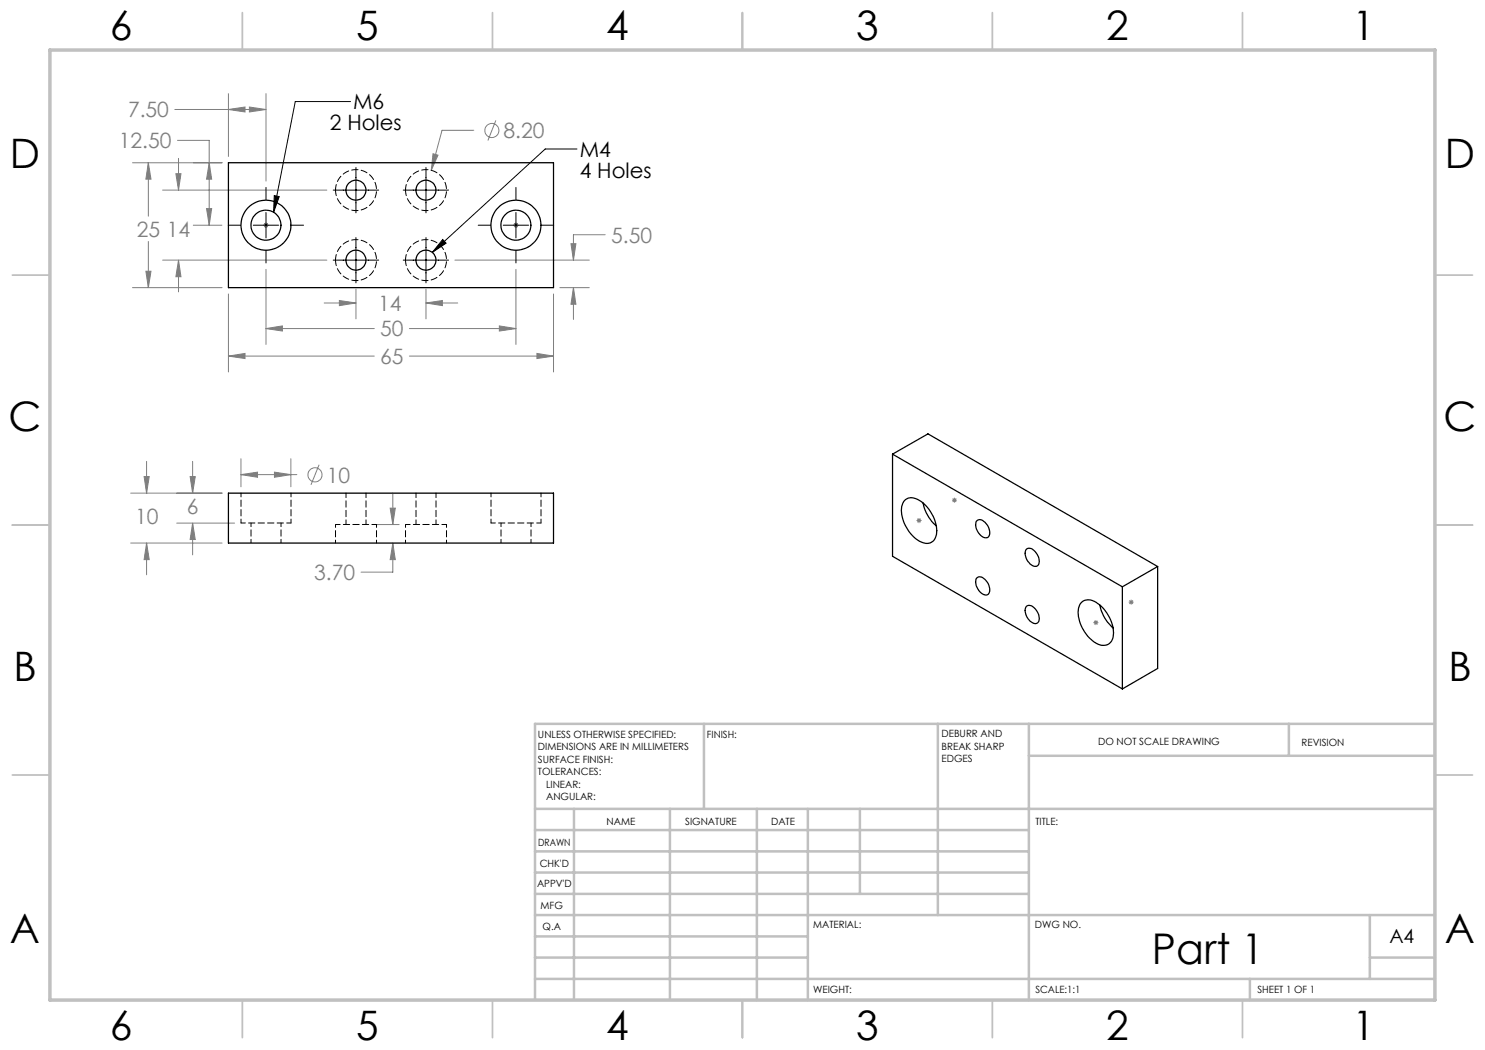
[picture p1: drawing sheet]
<svg xmlns="http://www.w3.org/2000/svg" width="297mm" height="210mm" viewBox="0 0 297 210" stroke-linecap="round" stroke-linejoin="round" font-family="sans-serif">
<g fill="none" stroke="#808080" stroke-width=".2">
<path d="M45.7 18.7v12.6M53.2 18.7v17.5M26.5 32.6h17.9M29.7 32.6l.5 3.2h-1zM29.7 32.6v10.6M32.5 38h32.9M35 21.9h18.2M35.2 34.7h1l-.5 3.3zM35.5 28.1h6.3v16.9M35.7 31.7v6.3M41.8 32.6l.5 3.2h-1zM45.7 21.9l3.3-.5v1z"/>
<path d="M49.9 21.4l3.3 .5-3.3 .5zM86.6 30.8l1 .2-1.3 3.1zM94.8 26.1h-6.4l-2.1 8M99.2 24.1l-1.6 4M26.5 57.5h17.9M29.2 54.2h1l-.5 3.3zM29.7 48.3v9.2M32.5 52h32.9M35.7 52l.5 3.3h-1zM35.7 52v6.4M38.7 45h5.7M41.3 41.7h1l-.5 3.3z"/>
<path d="M45.7 58.8v15.6M52.7 45h1M52.8 44.7l.8 .7M53.2 53.9v15M53.2 44.5v1M53.6 44.7l-.8 .7M71.2 57.8v6M85.2 57.8v6M91 52h26.9M102.7 45h1M102.8 44.7l.7 .7M103.2 44.5v1"/>
<path d="M103.2 53.9v15M103.5 44.7l-.7 .7M110.7 58.8v15.6M112 57.5h5.9M114.2 48.7h1l-.5 3.3zM114.7 57.5l.5 3.3h-1zM114.7 57.5v6.4M121 46.9h-6.3v5.1M45.7 71.2l3.3-.5v1zM45.7 71.2h29.2M53.2 65.7l3.3-.5v1zM53.2 65.7h21.7"/>
<path d="M64.8 60.6h6.4M67.9 60.1l3.3 .5-3.3 .5zM81.9 65.7h21.3M81.9 71.2h28.8M85.2 60.6l3.3-.5v1zM85.2 60.6h6.3M99.9 65.2l3.3 .5-3.3 .5zM107.4 70.7l3.3 .5-3.3 .5zM26.1 98.6h18.3M28.8 95.3h1l-.5 3.3zM29.3 92.3v6.3M38 95.3h1.1l-.6 3.3z"/>
<path d="M38.5 92.3v6.3M48.2 94.9l3.3-.5v1.1zM48.2 91.7v5.7M48.2 94.9h11.2M54.9 94.4l3.3 .5-3.3 .6zM58.2 91.7v5.7M63.8 92.9l-1.6 4.1M78.6 98.6v6.3M190.5 99.7l.7 .7M190.9 99.5v1M191.2 99.7l-.7 .7M26.1 108.6h18.3"/>
<path d="M29.3 108.6l.5 3.3h-1zM29.3 108.6v6.4M35.3 104.6h11.6M38.5 104.6l.6 3.3h-1.1zM38.5 104.6v6.4M75.4 104.9h4.4M78 101.6h1.1l-.5 3.3zM78.6 108.6v5.8h-6.4M78.6 108.6l.5 3.3h-1.1zM183.3 104.1h1M183.4 103.7l.8 .7M183.8 103.6v1"/>
<path d="M184.2 103.7l-.8 .7M190.4 100h1M226.2 119.9v1M218.7 124.5h1M218.8 124.2l.7 .7M219.2 124v1M219.5 124.2l-.7 .7M225.7 120.4h1M225.9 120.1l.7 .7M226.6 120.1l-.7 .7"/>
<circle cx="98.4" cy="26.1" r="1.41"/>
<circle cx="63" cy="95" r="1.41"/>
</g>
<g fill="none" stroke="#000" stroke-width=".2">
<path d="M53.2 37.5v2.5M54.9 39.1l.9 .2-1.1 3.2zM66.6 38h9.1M70.1 20.3h-11l-4.4 22.2M71.2 33.5v9.1M80.6 38h9.1M85.2 33.5v9.1M103.2 37.5v2.5M115.4 29.8h-6.4l-22.5 20.7M45.6 45h2.5M50.7 45h5M53.2 42.5v5.1"/>
<path d="M53.2 50.1v2.5M58.3 45h2.4M66.6 52h9.1M71.2 47.5v9.1M80.6 52h9.1M85.2 47.5v9.1M88.5 47.9l.7 .7-2.7 1.9zM95.6 45h2.5M100.6 45h5.1M103.2 42.5v5.1M103.2 50.1v2.5M108.3 45h2.4"/>
</g>
<g fill="none" stroke="#c0c0c0" stroke-width=".35">
<path d="M48.5 2.5v7.5M98.5 2.5v7.5M148.5 2.5v7.5M198.5 2.5v7.5M248.5 2.5v7.5M2.5 55h7.5M287 55h7.5M2.5 105h7.5M287 105h7.5M2.5 155h7.5M287 155h7.5M48.5 200v7.5"/>
<path d="M98.5 200v7.5M148.5 200v7.5M198.5 200v7.5M248.5 200v7.5"/>
</g>
<g fill="none" stroke="#c0c0c0" stroke-width=".5">
<path d="M140.8 144.8v17M187.6 144.8v38.2M205.8 144.8v55.2M205.8 151.2h81.2M257.8 144.8v6.4M287 144.8h-180v55.2M107 161.8h180M107 178.8h98.8M107 174.5h98.8M107 170.3h98.8M107 166h98.8M114.8 161.8v38.2"/>
<path d="M134 161.8v38.2M151.4 161.8v38.2M161.6 161.8v38.2M172 161.8v17M107 195.8h180M107 191.5h54.6M107 187.3h54.6M107 183h180M250 195.8v4.2M274 191.5h13M274 183v12.8"/>
</g>
<path d="M10 10h277v190h-277z" fill="none" stroke="#c0c0c0" stroke-width=".7"/>
<path d="M29.7 32.6l.5 3.2h-1zM29.2 54.2h1l-.5 3.3zM35.2 34.7h1l-.5 3.3zM35.7 52l.5 3.3h-1zM53.2 65.7l3.3-.5v1zM99.9 65.2l3.3 .5-3.3 .5zM67.9 60.1l3.3 .5-3.3 .5zM85.2 60.6l3.3-.5v1zM45.7 71.2l3.3-.5v1zM107.4 70.7l3.3 .5-3.3 .5zM114.2 48.7h1l-.5 3.3zM114.7 57.5l.5 3.3h-1zM41.3 41.7h1l-.5 3.3zM41.8 32.6l.5 3.2h-1zM86.6 30.8l-.3 3.3 1.3-3.1zM49.9 21.4l3.3 .5-3.3 .5zM45.7 21.9l3.3-.5v1zM28.8 95.3h1l-.5 3.3zM29.3 108.6l.5 3.3h-1zM38.5 104.6l.6 3.3h-1.1zM38 95.3h1.1l-.6 3.3zM78 101.6h1.1l-.5 3.3zM78.6 108.6l.5 3.3h-1.1zM54.9 94.4l3.3 .5-3.3 .6zM48.2 94.9l3.3-.5v1.1z" fill="#808080"/>
<path d="M54.9 39.1l.9 .2-1.1 3.2zM88.5 47.9l.7 .7-2.7 1.9z" fill="#000"/>
<g fill="none" stroke="#000" stroke-width=".25">
<path d="M45.7 32.6h65v24.9h-65zM45.7 98.6h65v10h-65zM178.5 90.8l46 26.6M178.5 90.8l7.1-4 45.9 26.5M178.5 90.8v20.5l46 26.5M181.1 99.9a2.49 2.49 0 0 1 3 .4 7.2 7.2 0 0 1 3.1 6.9 1.95 1.95 0 0 1-3.1 1.2 7.6 7.6 0 0 1-3.8-7.1l.4-.9zM184.6 100.6a8.4 8.4 0 0 0 2.7 4.6M195.3 115.7a1.2 1.2 0 0 1 1.9 .4 2.07 2.07 0 0 1 .4 2.8 2.1 2.1 0 0 1-2.3-1.7l-.2-.8zM195.3 104.3a1.2 1.2 0 0 1 1.9 .4 2.07 2.07 0 0 1 .4 2.8 2.1 2.1 0 0 1-2.3-1.7l-.2-.9zM205.3 109.8a1.38 1.38 0 0 1 2 .8 2 2 0 0 1 .1 2.6 2.15 2.15 0 0 1-2.3-2l-.1-.8zM224.5 117.4v20.4M231.5 113.3v20.4l-7 4.1"/>
<path d="M231.5 113.3l-7 4.1M205.3 121.3a1.38 1.38 0 0 1 2 .8 2 2 0 0 1 .1 2.5 1.9 1.9 0 0 1-2.1-1.4 1.93 1.93 0 0 1 0-1.9zM216.4 120.4a2.66 2.66 0 0 1 3.5 .5 7.4 7.4 0 0 1 2.7 6.8 2.09 2.09 0 0 1-3.4 .9 7.5 7.5 0 0 1-3.5-6.9l.3-.9zM220 121a8.1 8.1 0 0 0 2.6 4.6"/>
<circle cx="71.2" cy="38" r="2"/>
<circle cx="85.2" cy="38" r="1.99"/>
<circle cx="53.2" cy="45" r="5"/>
<circle cx="53.2" cy="45" r="3"/>
<circle cx="71.2" cy="52" r="2"/>
<circle cx="85.2" cy="52" r="1.99"/>
<circle cx="103.2" cy="45" r="3"/>
<circle cx="103.2" cy="45" r="5"/>
</g>
<path d="M67.1 38a4.1 4.1 0 0 1 6-3.6 4.1 4.1 0 0 1 .4 7 4.1 4.1 0 0 1-6.4-2.9v-.5M81.1 38a4.1 4.1 0 0 1 6-3.6 4.1 4.1 0 0 1 .4 7 4.1 4.1 0 0 1-6.4-2.9v-.5M67.1 52a4.1 4.1 0 0 1 6-3.6 4.1 4.1 0 0 1 .4 7 4.1 4.1 0 0 1-6.4-2.9v-.5M81.1 52a4.1 4.1 0 0 1 6-3.6 4.1 4.1 0 0 1 .4 7 4.1 4.1 0 0 1-6.4-2.9v-.5" fill="none" stroke="#000" stroke-width=".2" stroke-dasharray="1.3 .6" stroke-dashoffset=".1"/>
<path d="M69.2 98.6v6.3M83.2 98.6v6.3M73.2 104.9v-6.3M75.3 104.9h-8.2M87.2 104.9v-6.3M89.3 104.9h-8.2" fill="none" stroke="#000" stroke-width=".2" stroke-dasharray="1.3 .6" stroke-dashoffset=".3"/>
<path d="M48.2 104.6h10M98.2 104.6h10" fill="none" stroke="#000" stroke-width=".2" stroke-dasharray="1.3 .6" stroke-dashoffset=".4"/>
<path d="M67.1 104.9v3.7M75.3 108.6v-3.7M81.1 104.9v3.7M89.3 108.6v-3.7" fill="none" stroke="#000" stroke-width=".2" stroke-dasharray="1.3 .6" stroke-dashoffset=".7"/>
<path d="M48.2 98.6v6M98.2 98.6v6M50.2 104.6v4M56.2 108.6v-4M58.2 104.6v-6M100.2 104.6v4M106.2 108.6v-4M108.2 104.6v-6" fill="none" stroke="#000" stroke-width=".2" stroke-dasharray="1.3 .6" stroke-dashoffset=".5"/>
<text font-size="8.5" x="230.4" y="192.7">Part 1</text>
<g font-size="8.1">
<text x="22" y="8">6</text>
<text x="71.2" y="8">5</text>
<text x="121.2" y="8">4</text>
<text x="171.3" y="8">3</text>
<text x="221.3" y="8">2</text>
<text x="270.5" y="8">1</text>
<text x="2" y="33.6">D</text>
<text x="289" y="33.6">D</text>
<text x="1.7" y="86.1">C</text>
<text x="288.7" y="86.1">C</text>
<text x="2.7" y="136.1">B</text>
<text x="289.7" y="136.1">B</text>
<text x="2" y="188.6">A</text>
<text x="289" y="188.6">A</text>
<text x="22" y="208">6</text>
<text x="71.2" y="208">5</text>
<text x="121.2" y="208">4</text>
<text x="171.3" y="208">3</text>
<text x="221.3" y="208">2</text>
<text x="270.5" y="208">1</text>
</g>
<g font-size="4.2" fill="#808080">
<text x="25.6" y="23.5">7.50</text>
<text x="23.8" y="29.7">12.50</text>
<text x="100.7" y="27.6">8.20</text>
<text x="27.4" y="47.4">25</text>
<text x="33.4" y="47.4">14</text>
<text x="122.2" y="48.5">5.50</text>
<text x="75.6" y="62.2">14</text>
<text x="76" y="67.3">50</text>
<text x="76" y="72.8">65</text>
<text x="65.3" y="96.5">10</text>
<text x="27" y="104.8">10</text>
<text x="37.4" y="102.7">6</text>
<text x="62.8" y="116">3.70</text>
</g>
<g font-size="4.2">
<text x="70.6" y="21.9">M6</text>
<text x="65.9" y="26.1">2 Holes</text>
<text x="115.9" y="31.4">M4</text>
<text x="115.9" y="35.5">4 Holes</text>
</g>
<text font-size="3.9" x="277.9" y="188.5">A4</text>
<g font-size="2">
<text x="107.6" y="147.6">UNLESS OTHERWISE SPECIFIED:</text>
<text x="141.4" y="147.6">FINISH:</text>
<text x="188.3" y="147.5">DEBURR AND</text>
<text x="188.3" y="150">BREAK SHARP</text>
<text x="219.6" y="149">DO NOT SCALE DRAWING</text>
<text x="260.3" y="149.2">REVISION</text>
<text x="107.6" y="150.1">DIMENSIONS ARE IN MILLIMETERS</text>
<text x="107.6" y="152.6">SURFACE FINISH:</text>
<text x="107.6" y="155.1">TOLERANCES:</text>
<text x="188.3" y="152.5">EDGES</text>
<text x="109.2" y="157.6">LINEAR:</text>
<text x="109.2" y="160.1">ANGULAR:</text>
<text x="121.3" y="165">NAME</text>
<text x="137" y="164.9">SIGNATURE</text>
<text x="154.2" y="164.9">DATE</text>
<text x="207.1" y="164.9">TITLE:</text>
<text x="107.6" y="169.1">DRAWN</text>
<text x="107.9" y="173.3">CHK'D</text>
<text x="107.4" y="177.4">APPV'D</text>
<text x="108.1" y="181.8">MFG</text>
<text x="108.5" y="186">Q.A</text>
<text x="162.6" y="185.5">MATERIAL:</text>
<text x="207" y="185.5">DWG NO.</text>
<text x="162.6" y="198.5">WEIGHT:</text>
<text x="207.1" y="198.6">SCALE:1:1</text>
<text x="251.5" y="198.6">SHEET 1 OF 1</text>
</g>
</svg>
